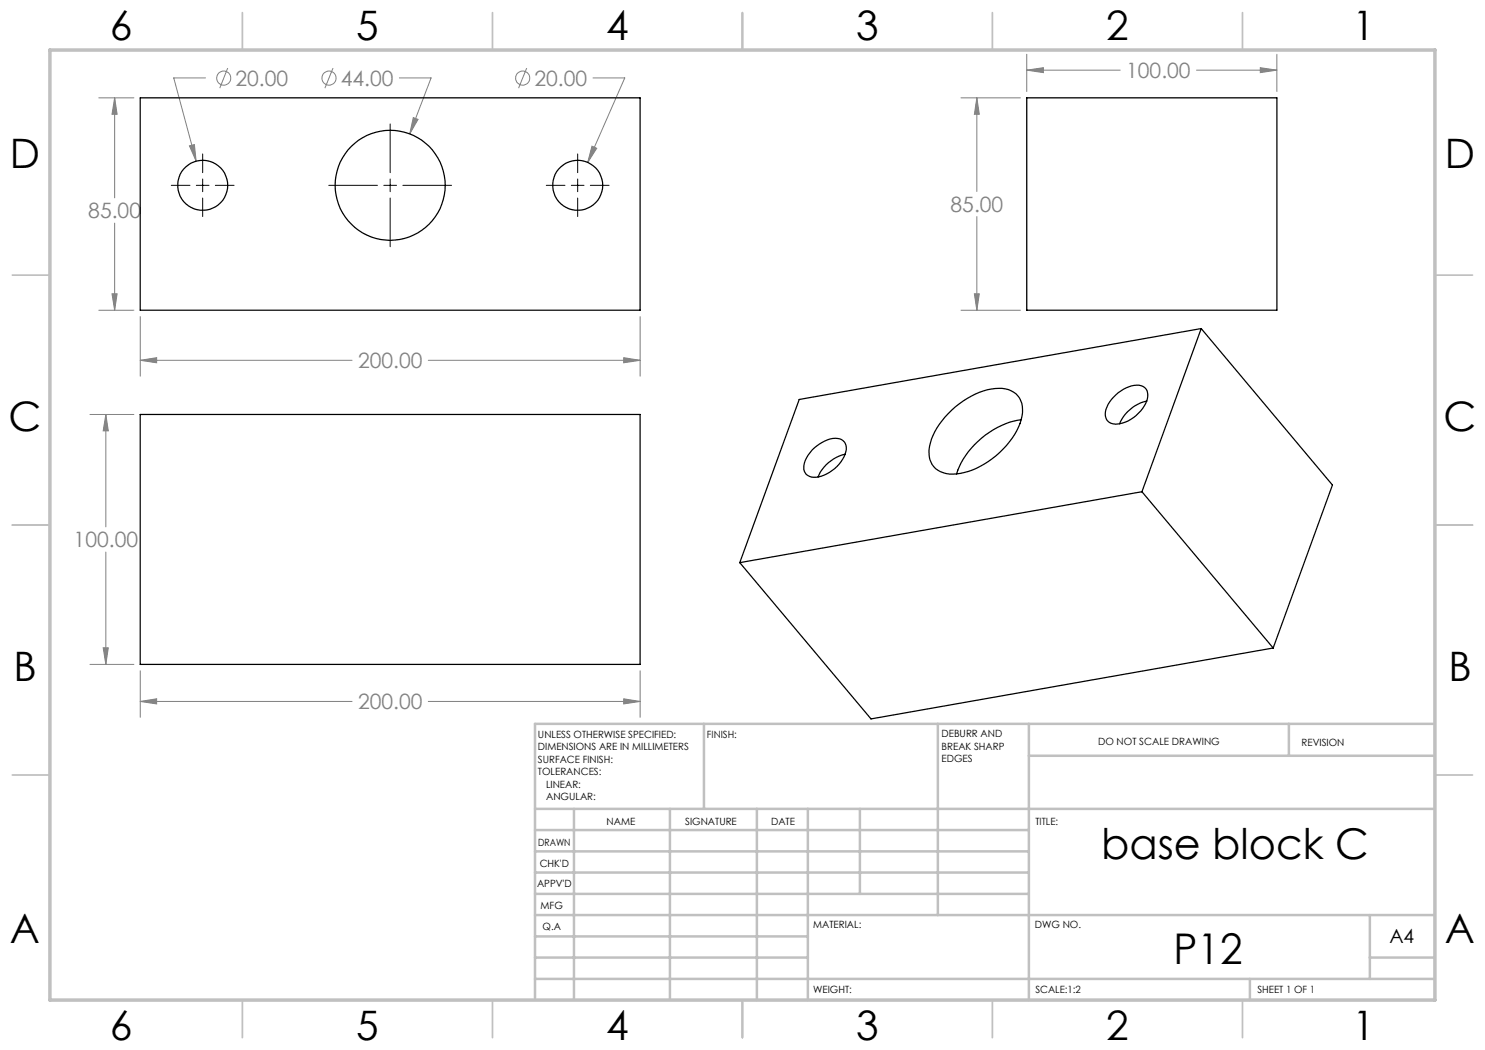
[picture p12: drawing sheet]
<svg xmlns="http://www.w3.org/2000/svg" width="297mm" height="210mm" viewBox="0 0 297 210" stroke-linecap="round" stroke-linejoin="round" font-family="sans-serif">
<g fill="none" stroke="#808080" stroke-width=".2">
<path d="M19.8 19.6h7M22.9 19.6l.5 3.3h-1zM22.9 19.6v20M41.1 15.6h-6.4l4.5 16.6M45.5 13.6l-1.5 4M66.6 13.6l-1.6 4M79.9 15.6h6.3l-4.2 11.2M105.3 13.6l-1.6 4M118.6 15.6h6.4l-7.5 16.9M192.2 19.6h11.9M195.4 19.6l.5 3.3h-1zM195.4 19.6v18.7"/>
<path d="M205.4 14l3.3-.5v1zM205.4 10.9v7.4M205.4 14h18.6M239.3 14h16.1M252.1 13.5l3.3 .5-3.3 .5zM255.4 10.9v7.4M37.9 29.2l1-.3 .3 3.3zM82.7 23.5l.9 .4-1.6 2.9zM118.4 29.2l.9 .5-1.8 2.8zM22.4 58.8h1l-.5 3.2zM22.9 44.6v17.4M194.9 58.8h1l-.5 3.2z"/>
<path d="M195.4 43.3v18.7M19.8 62h7M28 72.1l3.3-.6v1.1zM28 63.3v11.9M28 72.1h42.4M85.7 72.1h42.3M124.7 71.5l3.3 .6-3.3 .5zM128 63.3v11.9M192.2 62h11.9M18 82.9h8.8M21.2 82.9l.5 3.3h-1.1zM21.2 82.9v22.5"/>
<path d="M21.2 110.4v22.5M18 132.9h8.8M20.6 129.6h1.1l-.5 3.3zM28 134.2v9.3M124.7 139.8l3.3 .5-3.3 .5zM128 134.2v9.3M28 140.3l3.3-.5v1zM28 140.3h42.4M85.7 140.3h42.3"/>
<circle cx="44.7" cy="15.6" r="1.4"/>
<circle cx="65.8" cy="15.6" r="1.4"/>
<circle cx="104.5" cy="15.6" r="1.4"/>
</g>
<g fill="none" stroke="#000" stroke-width=".2">
<path d="M34.3 37.1h3.7M39.3 37.1h2.5M40.5 30.8v3.7M40.5 35.8v2.5M40.5 39.6v3.7M43.1 37.1h3.7M65.8 37.1h9.7M76.8 37.1h2.5M78 24.8v9.7M78 35.8v2.5M78 39.6v9.7M80.6 37.1h9.7"/>
<path d="M109.3 37.1h3.7M114.3 37.1h2.5M115.5 30.8v3.7M115.5 35.8v2.5M115.5 39.6v3.7M118.1 37.1h3.7"/>
</g>
<g fill="none" stroke="#c0c0c0" stroke-width=".35">
<path d="M48.5 2.5v7.5M98.5 2.5v7.5M148.5 2.5v7.5M198.5 2.5v7.5M248.5 2.5v7.5M2.5 55h7.5M287 55h7.5M2.5 105h7.5M287 105h7.5M2.5 155h7.5M287 155h7.5M48.5 200v7.5"/>
<path d="M98.5 200v7.5M148.5 200v7.5M198.5 200v7.5M248.5 200v7.5"/>
</g>
<g fill="none" stroke="#c0c0c0" stroke-width=".5">
<path d="M140.8 144.8v17M187.6 144.8v38.2M205.8 144.8v55.2M205.8 151.2h81.2M257.8 144.8v6.4M287 144.8h-180v55.2M107 161.8h180M107 178.8h98.8M107 174.5h98.8M107 170.3h98.8M107 166h98.8M114.8 161.8v38.2"/>
<path d="M134 161.8v38.2M151.4 161.8v38.2M161.6 161.8v38.2M172 161.8v17M107 195.8h180M107 191.5h54.6M107 187.3h54.6M107 183h180M250 195.8v4.2M274 191.5h13M274 183v12.8"/>
</g>
<path d="M10 10h277v190h-277z" fill="none" stroke="#c0c0c0" stroke-width=".7"/>
<path d="M124.7 71.5l3.3 .6-3.3 .5zM28 72.1l3.3-.6v1.1zM22.9 19.6l.5 3.3h-1zM22.4 58.8h1l-.5 3.2zM37.9 29.2l1.3 3-.3-3.3zM82.7 23.5l-.7 3.3 1.6-2.9zM118.4 29.2l-.9 3.3 1.8-2.8zM124.7 139.8l3.3 .5-3.3 .5zM28 140.3l3.3-.5v1zM21.2 82.9l.5 3.3h-1.1zM20.6 129.6h1.1l-.5 3.3zM194.9 58.8h1l-.5 3.2zM195.4 19.6l.5 3.3h-1zM205.4 14l3.3-.5v1zM252.1 13.5l3.3 .5-3.3 .5z" fill="#808080"/>
<g fill="none" stroke="#000" stroke-width=".25">
<path d="M28 19.6h100v42.4h-100zM205.4 19.6h50v42.4h-50zM223.2 79a5.9 5.9 0 0 1 5-1.9 1.93 1.93 0 0 1 1.3 2.6 7.1 7.1 0 0 1-6.9 5.1 2.17 2.17 0 0 1-1.2-3.4l.9-1.5zM240.2 65.7l-11.8 32.6M240.2 65.7l26.3 31.3-11.9 32.6M240.2 65.7l-80.4 14.2-11.8 32.6M28 82.9h100v50h-100zM162.4 90.1a6.9 6.9 0 0 1 5.1-2.4 2.06 2.06 0 0 1 1.5 3.2 7.5 7.5 0 0 1-6.3 4.6 2.03 2.03 0 0 1-1.8-3l.4-1zM169 90.9a7.8 7.8 0 0 0-5.4 4.5M190.4 82a14.5 14.5 0 0 1 10-4.3 4.3 4.3 0 0 1 4 5.5 16.1 16.1 0 0 1-8.3 10 10.1 10.1 0 0 1-7.5 1.3 4 4 0 0 1-2.8-4.6 13.1 13.1 0 0 1 4.6-7.9zM204.2 84a16.8 16.8 0 0 0-12.9 10.8M228.4 98.3l26.2 31.3"/>
<path d="M228.4 98.3l-80.4 14.2M229.3 80.2a7.7 7.7 0 0 0-5.4 4.6M148 112.5l26.2 31.3 80.4-14.2"/>
<circle cx="40.5" cy="37.1" r="5"/>
<circle cx="78" cy="37.1" r="11"/>
<circle cx="115.5" cy="37.1" r="5"/>
</g>
<g font-size="8.5">
<text x="220.2" y="171.8">base block C</text>
<text x="234.7" y="192.7">P12</text>
</g>
<g font-size="8.1">
<text x="22" y="8">6</text>
<text x="71.2" y="8">5</text>
<text x="121.2" y="8">4</text>
<text x="171.3" y="8">3</text>
<text x="221.3" y="8">2</text>
<text x="270.5" y="8">1</text>
<text x="2" y="33.6">D</text>
<text x="289" y="33.6">D</text>
<text x="1.7" y="86.1">C</text>
<text x="288.7" y="86.1">C</text>
<text x="2.7" y="136.1">B</text>
<text x="289.7" y="136.1">B</text>
<text x="2" y="188.6">A</text>
<text x="289" y="188.6">A</text>
<text x="22" y="208">6</text>
<text x="71.2" y="208">5</text>
<text x="121.2" y="208">4</text>
<text x="171.3" y="208">3</text>
<text x="221.3" y="208">2</text>
<text x="270.5" y="208">1</text>
</g>
<g font-size="4.2" fill="#808080">
<text x="47.1" y="17.2">20.00</text>
<text x="68.2" y="17.2">44.00</text>
<text x="106.9" y="17.2">20.00</text>
<text x="225.2" y="15.6">100.00</text>
<text x="17.7" y="43.7">85.00</text>
<text x="190.1" y="42.4">85.00</text>
<text x="71.6" y="73.6">200.00</text>
<text x="14.7" y="109.5">100.00</text>
<text x="71.6" y="141.9">200.00</text>
</g>
<text font-size="3.9" x="277.9" y="188.5">A4</text>
<g font-size="2">
<text x="107.6" y="147.6">UNLESS OTHERWISE SPECIFIED:</text>
<text x="141.4" y="147.6">FINISH:</text>
<text x="188.3" y="147.5">DEBURR AND</text>
<text x="188.3" y="150">BREAK SHARP</text>
<text x="219.6" y="149">DO NOT SCALE DRAWING</text>
<text x="260.3" y="149.2">REVISION</text>
<text x="107.6" y="150.1">DIMENSIONS ARE IN MILLIMETERS</text>
<text x="107.6" y="152.6">SURFACE FINISH:</text>
<text x="107.6" y="155.1">TOLERANCES:</text>
<text x="188.3" y="152.5">EDGES</text>
<text x="109.2" y="157.6">LINEAR:</text>
<text x="109.2" y="160.1">ANGULAR:</text>
<text x="121.3" y="165">NAME</text>
<text x="137" y="164.9">SIGNATURE</text>
<text x="154.2" y="164.9">DATE</text>
<text x="207.1" y="164.9">TITLE:</text>
<text x="107.6" y="169.1">DRAWN</text>
<text x="107.9" y="173.3">CHK'D</text>
<text x="107.4" y="177.4">APPV'D</text>
<text x="108.1" y="181.8">MFG</text>
<text x="108.5" y="186">Q.A</text>
<text x="162.6" y="185.5">MATERIAL:</text>
<text x="207" y="185.5">DWG NO.</text>
<text x="162.6" y="198.5">WEIGHT:</text>
<text x="207.1" y="198.6">SCALE:1:2</text>
<text x="251.5" y="198.6">SHEET 1 OF 1</text>
</g>
</svg>
